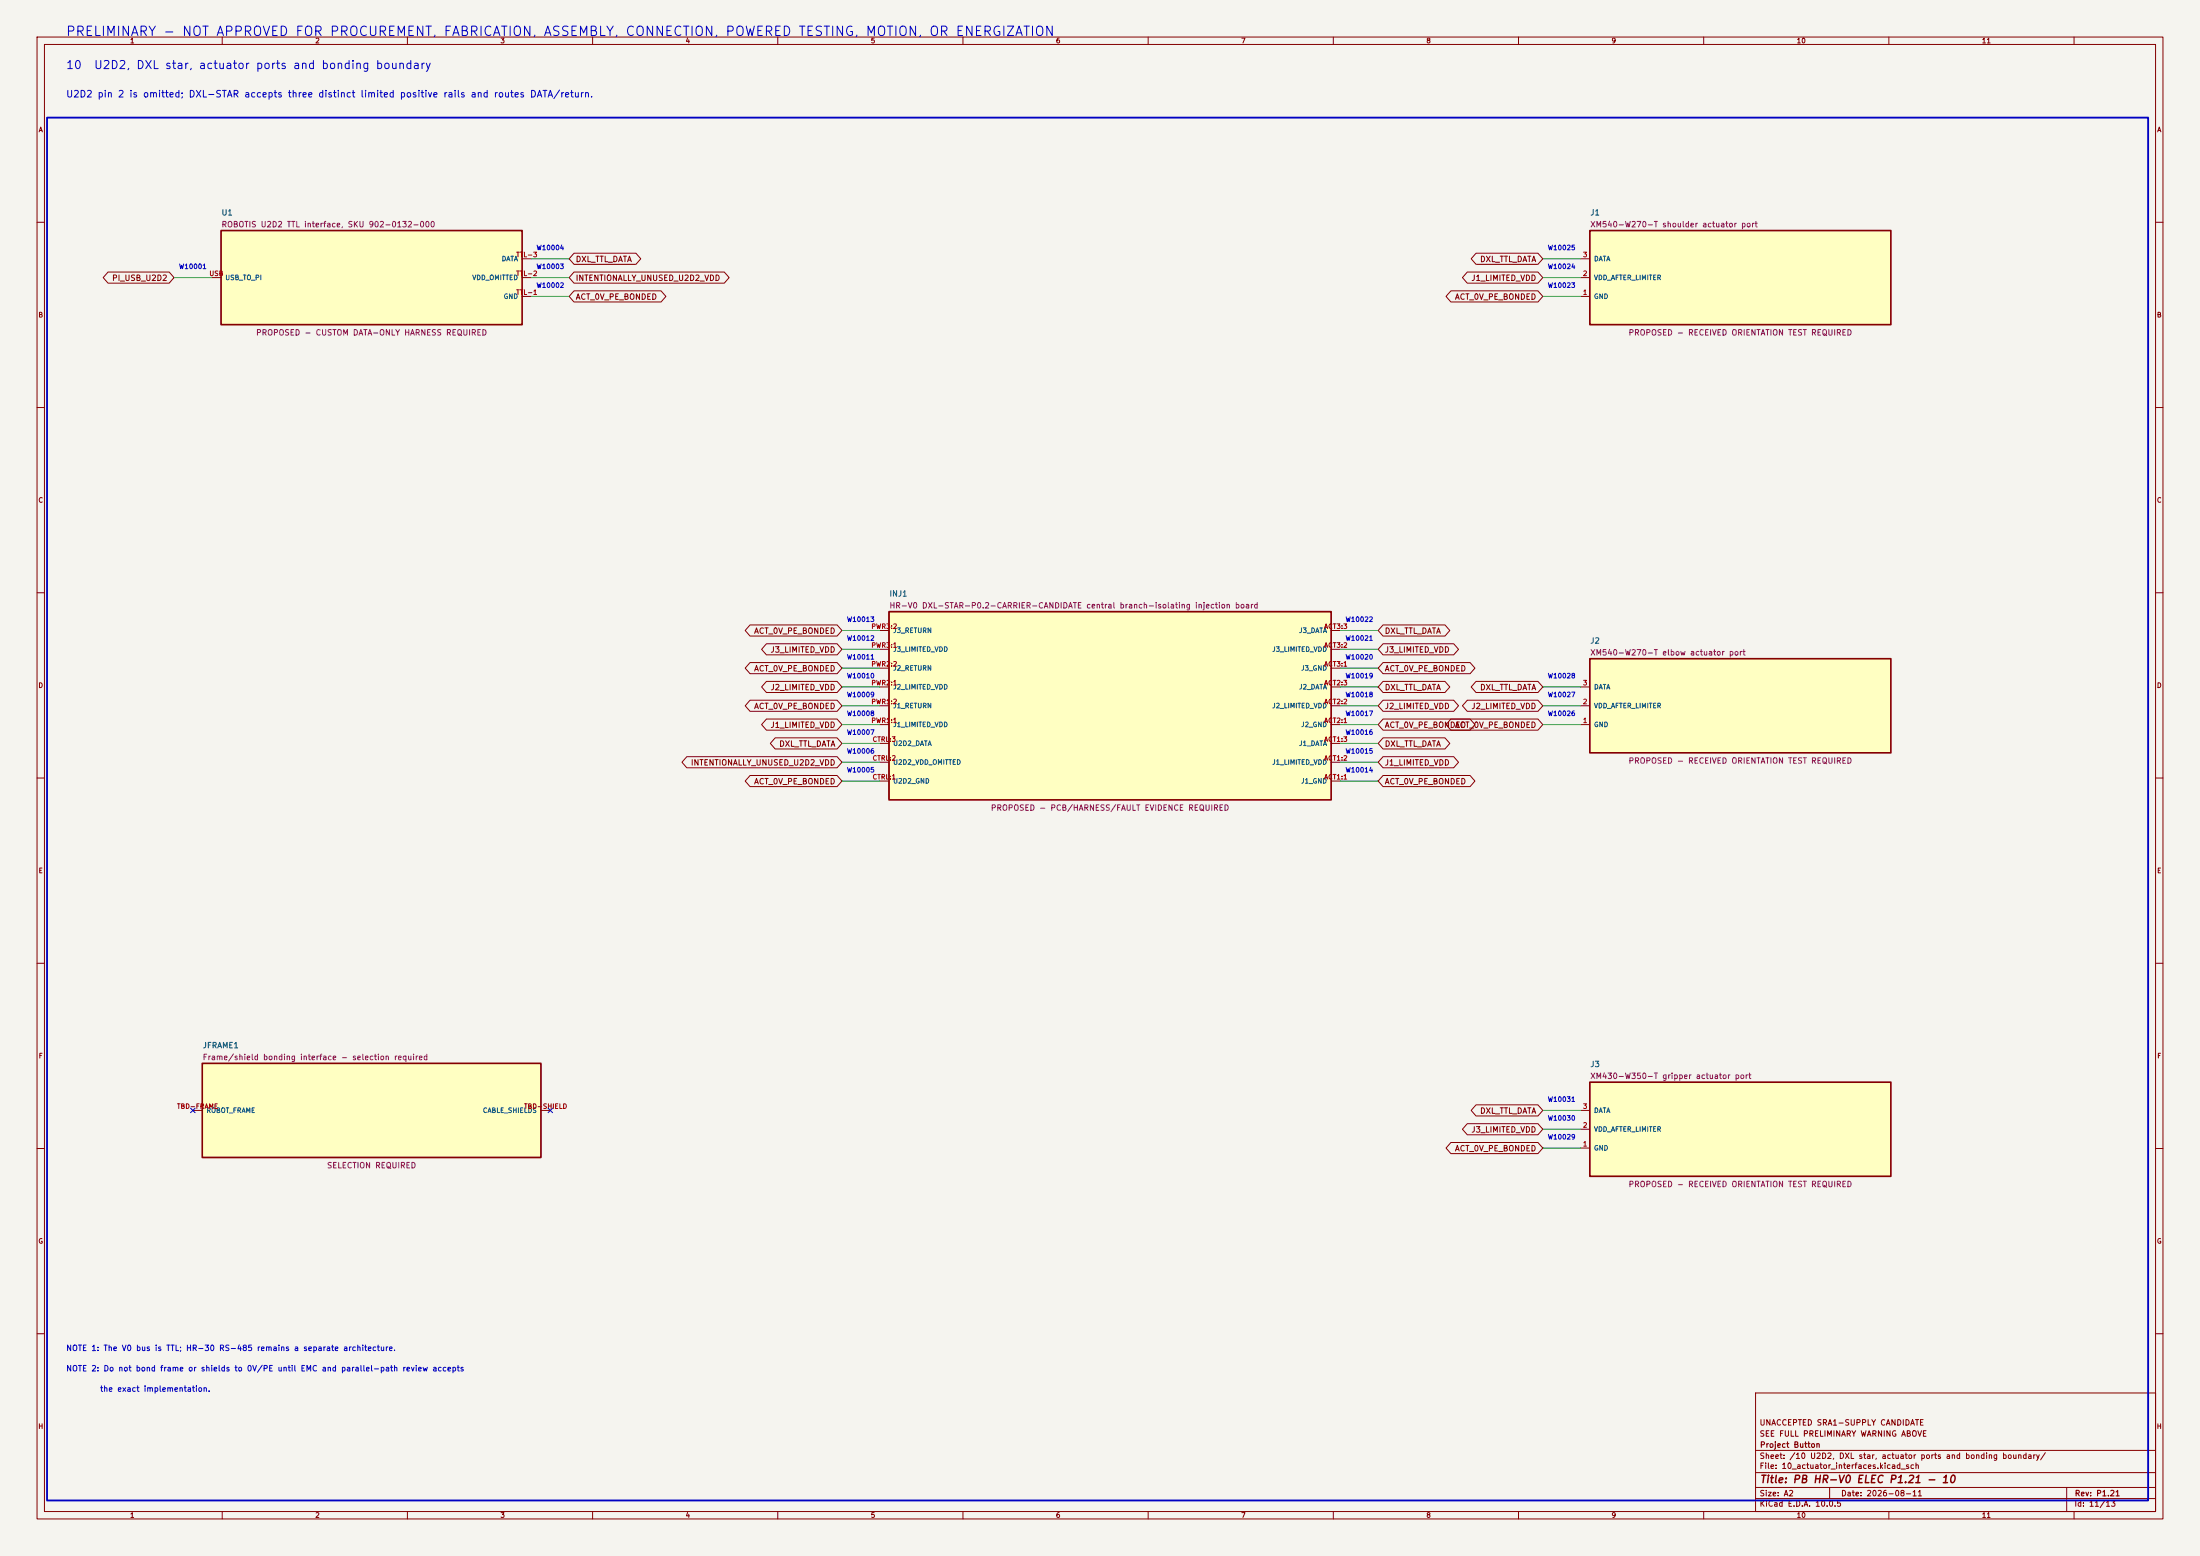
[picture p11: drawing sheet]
(kicad_sch
 (version 20250114) (generator "eeschema") (generator_version "10.0") (paper "A2")
 (title_block (title "PB HR-V0 ELEC P1.21 - 10") (date "2026-08-11") (rev "P1.21")
  (company "Project Button") (comment 1 "SEE FULL PRELIMINARY WARNING ABOVE") (comment 2 "UNACCEPTED SRA1-SUPPLY CANDIDATE"))
 (lib_symbols (symbol "PBV3:U1"
   (pin_names (offset 1.016)) (exclude_from_sim no) (in_bom yes) (on_board yes)
   (property "Reference" "U1" (at -40.64 -16.70 0) (effects (font (size 1.50 1.50)) (justify left bottom)))
   (property "Value" "ROBOTIS U2D2 TTL interface, SKU 902-0132-000" (at 0.00 0.00 0) (effects (font (size 1.50 1.50)) (hide yes)))
   (property "Footprint" "" (at 0.00 0.00 0) (effects (font (size 1.50 1.50)) (hide yes)))
   (property "Datasheet" "https://emanual.robotis.com/docs/en/parts/interface/u2d2/" (at 0.00 0.00 0) (effects (font (size 1.50 1.50)) (hide yes)))
   (property "Description" "Pin 2 VDD is intentionally omitted from the project cable. Standard fully populated cables are prohibited in the protected-branch topology." (at 0.00 0.00 0) (effects (font (size 1.50 1.50)) (hide yes)))
   (property "Status" "PROPOSED - CUSTOM DATA-ONLY HARNESS REQUIRED" (at 0.00 15.70 0) (effects (font (size 1.50 1.50)) (justify bottom)))
   (property "Evidence" "" (at 0.00 0.00 0) (effects (font (size 1.50 1.50)) (hide yes)))
   (property "Display" "ROBOTIS U2D2 TTL interface, SKU 902-0132-000" (at -40.64 -13.50 0) (effects (font (size 1.50 1.50)) (justify left bottom)))
   (symbol "U1_0_1"
    (rectangle (start -40.64 -12.70) (end 40.64 12.70) (stroke (width 0.45) (type solid)) (fill (type background))))
   (symbol "U1_1_1" (pin passive line (at -43.18 0.00 0) (length 2.54) (name "USB TO PI" (effects (font (size 1.27 1.27)))) (number "USB" (effects (font (size 1.27 1.27))))) (pin passive line (at 43.18 -5.08 180) (length 2.54) (name "GND" (effects (font (size 1.27 1.27)))) (number "TTL-1" (effects (font (size 1.27 1.27))))) (pin passive line (at 43.18 0.00 180) (length 2.54) (name "VDD OMITTED" (effects (font (size 1.27 1.27)))) (number "TTL-2" (effects (font (size 1.27 1.27))))) (pin passive line (at 43.18 5.08 180) (length 2.54) (name "DATA" (effects (font (size 1.27 1.27)))) (number "TTL-3" (effects (font (size 1.27 1.27))))))
   (embedded_fonts no))
(symbol "PBV3:INJ1"
   (pin_names (offset 1.016)) (exclude_from_sim no) (in_bom yes) (on_board yes)
   (property "Reference" "INJ1" (at -59.69 -29.40 0) (effects (font (size 1.50 1.50)) (justify left bottom)))
   (property "Value" "HR-V0 DXL-STAR-P0.2-CARRIER-CANDIDATE central branch-isolating injection board" (at 0.00 0.00 0) (effects (font (size 1.50 1.50)) (hide yes)))
   (property "Footprint" "" (at 0.00 0.00 0) (effects (font (size 1.50 1.50)) (hide yes)))
   (property "Datasheet" "" (at 0.00 0.00 0) (effects (font (size 1.50 1.50)) (hide yes)))
   (property "Description" "One fixed central star board accepts three separately protected VDD/return branches, shares only DATA and common return, and leaves U2D2 pin 2 physically unrouted. Routed DXL-STAR-P0.2-CARRIER-CANDIDATE source exists; exact cable lengths, terminals, enclosure, signal-integrity, thermal, continuity and no-backfeed proof remain open." (at 0.00 0.00 0) (effects (font (size 1.50 1.50)) (hide yes)))
   (property "Status" "PROPOSED - PCB/HARNESS/FAULT EVIDENCE REQUIRED" (at 0.00 28.40 0) (effects (font (size 1.50 1.50)) (justify bottom)))
   (property "Evidence" "" (at 0.00 0.00 0) (effects (font (size 1.50 1.50)) (hide yes)))
   (property "Display" "HR-V0 DXL-STAR-P0.2-CARRIER-CANDIDATE central branch-isolating injection board" (at -59.69 -26.20 0) (effects (font (size 1.50 1.50)) (justify left bottom)))
   (symbol "INJ1_0_1"
    (rectangle (start -59.69 -25.40) (end 59.69 25.40) (stroke (width 0.45) (type solid)) (fill (type background))))
   (symbol "INJ1_1_1" (pin passive line (at -62.23 -20.32 0) (length 2.54) (name "U2D2 GND" (effects (font (size 1.27 1.27)))) (number "CTRL:1" (effects (font (size 1.27 1.27))))) (pin passive line (at -62.23 -15.24 0) (length 2.54) (name "U2D2 VDD OMITTED" (effects (font (size 1.27 1.27)))) (number "CTRL:2" (effects (font (size 1.27 1.27))))) (pin passive line (at -62.23 -10.16 0) (length 2.54) (name "U2D2 DATA" (effects (font (size 1.27 1.27)))) (number "CTRL:3" (effects (font (size 1.27 1.27))))) (pin passive line (at -62.23 -5.08 0) (length 2.54) (name "J1 LIMITED VDD" (effects (font (size 1.27 1.27)))) (number "PWR1:1" (effects (font (size 1.27 1.27))))) (pin passive line (at -62.23 0.00 0) (length 2.54) (name "J1 RETURN" (effects (font (size 1.27 1.27)))) (number "PWR1:2" (effects (font (size 1.27 1.27))))) (pin passive line (at -62.23 5.08 0) (length 2.54) (name "J2 LIMITED VDD" (effects (font (size 1.27 1.27)))) (number "PWR2:1" (effects (font (size 1.27 1.27))))) (pin passive line (at -62.23 10.16 0) (length 2.54) (name "J2 RETURN" (effects (font (size 1.27 1.27)))) (number "PWR2:2" (effects (font (size 1.27 1.27))))) (pin passive line (at -62.23 15.24 0) (length 2.54) (name "J3 LIMITED VDD" (effects (font (size 1.27 1.27)))) (number "PWR3:1" (effects (font (size 1.27 1.27))))) (pin passive line (at -62.23 20.32 0) (length 2.54) (name "J3 RETURN" (effects (font (size 1.27 1.27)))) (number "PWR3:2" (effects (font (size 1.27 1.27))))) (pin passive line (at 62.23 -20.32 180) (length 2.54) (name "J1 GND" (effects (font (size 1.27 1.27)))) (number "ACT1:1" (effects (font (size 1.27 1.27))))) (pin passive line (at 62.23 -15.24 180) (length 2.54) (name "J1 LIMITED VDD" (effects (font (size 1.27 1.27)))) (number "ACT1:2" (effects (font (size 1.27 1.27))))) (pin passive line (at 62.23 -10.16 180) (length 2.54) (name "J1 DATA" (effects (font (size 1.27 1.27)))) (number "ACT1:3" (effects (font (size 1.27 1.27))))) (pin passive line (at 62.23 -5.08 180) (length 2.54) (name "J2 GND" (effects (font (size 1.27 1.27)))) (number "ACT2:1" (effects (font (size 1.27 1.27))))) (pin passive line (at 62.23 0.00 180) (length 2.54) (name "J2 LIMITED VDD" (effects (font (size 1.27 1.27)))) (number "ACT2:2" (effects (font (size 1.27 1.27))))) (pin passive line (at 62.23 5.08 180) (length 2.54) (name "J2 DATA" (effects (font (size 1.27 1.27)))) (number "ACT2:3" (effects (font (size 1.27 1.27))))) (pin passive line (at 62.23 10.16 180) (length 2.54) (name "J3 GND" (effects (font (size 1.27 1.27)))) (number "ACT3:1" (effects (font (size 1.27 1.27))))) (pin passive line (at 62.23 15.24 180) (length 2.54) (name "J3 LIMITED VDD" (effects (font (size 1.27 1.27)))) (number "ACT3:2" (effects (font (size 1.27 1.27))))) (pin passive line (at 62.23 20.32 180) (length 2.54) (name "J3 DATA" (effects (font (size 1.27 1.27)))) (number "ACT3:3" (effects (font (size 1.27 1.27))))))
   (embedded_fonts no))
(symbol "PBV3:J1"
   (pin_names (offset 1.016)) (exclude_from_sim no) (in_bom yes) (on_board yes)
   (property "Reference" "J1" (at -40.64 -16.70 0) (effects (font (size 1.50 1.50)) (justify left bottom)))
   (property "Value" "XM540-W270-T shoulder actuator port" (at 0.00 0.00 0) (effects (font (size 1.50 1.50)) (hide yes)))
   (property "Footprint" "" (at 0.00 0.00 0) (effects (font (size 1.50 1.50)) (hide yes)))
   (property "Datasheet" "https://emanual.robotis.com/docs/en/dxl/x/xm540-w270/" (at 0.00 0.00 0) (effects (font (size 1.50 1.50)) (hide yes)))
   (property "Description" "ROBOTIS TTL pin names are controlled; plug/socket orientation and injection harness exact parts remain open." (at 0.00 0.00 0) (effects (font (size 1.50 1.50)) (hide yes)))
   (property "Status" "PROPOSED - RECEIVED ORIENTATION TEST REQUIRED" (at 0.00 15.70 0) (effects (font (size 1.50 1.50)) (justify bottom)))
   (property "Evidence" "" (at 0.00 0.00 0) (effects (font (size 1.50 1.50)) (hide yes)))
   (property "Display" "XM540-W270-T shoulder actuator port" (at -40.64 -13.50 0) (effects (font (size 1.50 1.50)) (justify left bottom)))
   (symbol "J1_0_1"
    (rectangle (start -40.64 -12.70) (end 40.64 12.70) (stroke (width 0.45) (type solid)) (fill (type background))))
   (symbol "J1_1_1" (pin passive line (at -43.18 -5.08 0) (length 2.54) (name "GND" (effects (font (size 1.27 1.27)))) (number "1" (effects (font (size 1.27 1.27))))) (pin passive line (at -43.18 0.00 0) (length 2.54) (name "VDD AFTER LIMITER" (effects (font (size 1.27 1.27)))) (number "2" (effects (font (size 1.27 1.27))))) (pin passive line (at -43.18 5.08 0) (length 2.54) (name "DATA" (effects (font (size 1.27 1.27)))) (number "3" (effects (font (size 1.27 1.27))))))
   (embedded_fonts no))
(symbol "PBV3:J2"
   (pin_names (offset 1.016)) (exclude_from_sim no) (in_bom yes) (on_board yes)
   (property "Reference" "J2" (at -40.64 -16.70 0) (effects (font (size 1.50 1.50)) (justify left bottom)))
   (property "Value" "XM540-W270-T elbow actuator port" (at 0.00 0.00 0) (effects (font (size 1.50 1.50)) (hide yes)))
   (property "Footprint" "" (at 0.00 0.00 0) (effects (font (size 1.50 1.50)) (hide yes)))
   (property "Datasheet" "https://emanual.robotis.com/docs/en/dxl/x/xm540-w270/" (at 0.00 0.00 0) (effects (font (size 1.50 1.50)) (hide yes)))
   (property "Description" "Same interface control as J1." (at 0.00 0.00 0) (effects (font (size 1.50 1.50)) (hide yes)))
   (property "Status" "PROPOSED - RECEIVED ORIENTATION TEST REQUIRED" (at 0.00 15.70 0) (effects (font (size 1.50 1.50)) (justify bottom)))
   (property "Evidence" "" (at 0.00 0.00 0) (effects (font (size 1.50 1.50)) (hide yes)))
   (property "Display" "XM540-W270-T elbow actuator port" (at -40.64 -13.50 0) (effects (font (size 1.50 1.50)) (justify left bottom)))
   (symbol "J2_0_1"
    (rectangle (start -40.64 -12.70) (end 40.64 12.70) (stroke (width 0.45) (type solid)) (fill (type background))))
   (symbol "J2_1_1" (pin passive line (at -43.18 -5.08 0) (length 2.54) (name "GND" (effects (font (size 1.27 1.27)))) (number "1" (effects (font (size 1.27 1.27))))) (pin passive line (at -43.18 0.00 0) (length 2.54) (name "VDD AFTER LIMITER" (effects (font (size 1.27 1.27)))) (number "2" (effects (font (size 1.27 1.27))))) (pin passive line (at -43.18 5.08 0) (length 2.54) (name "DATA" (effects (font (size 1.27 1.27)))) (number "3" (effects (font (size 1.27 1.27))))))
   (embedded_fonts no))
(symbol "PBV3:J3"
   (pin_names (offset 1.016)) (exclude_from_sim no) (in_bom yes) (on_board yes)
   (property "Reference" "J3" (at -40.64 -16.70 0) (effects (font (size 1.50 1.50)) (justify left bottom)))
   (property "Value" "XM430-W350-T gripper actuator port" (at 0.00 0.00 0) (effects (font (size 1.50 1.50)) (hide yes)))
   (property "Footprint" "" (at 0.00 0.00 0) (effects (font (size 1.50 1.50)) (hide yes)))
   (property "Datasheet" "https://emanual.robotis.com/docs/en/dxl/x/xm430-w350/" (at 0.00 0.00 0) (effects (font (size 1.50 1.50)) (hide yes)))
   (property "Description" "Exact actuator and gripper mechanical release remain open." (at 0.00 0.00 0) (effects (font (size 1.50 1.50)) (hide yes)))
   (property "Status" "PROPOSED - RECEIVED ORIENTATION TEST REQUIRED" (at 0.00 15.70 0) (effects (font (size 1.50 1.50)) (justify bottom)))
   (property "Evidence" "" (at 0.00 0.00 0) (effects (font (size 1.50 1.50)) (hide yes)))
   (property "Display" "XM430-W350-T gripper actuator port" (at -40.64 -13.50 0) (effects (font (size 1.50 1.50)) (justify left bottom)))
   (symbol "J3_0_1"
    (rectangle (start -40.64 -12.70) (end 40.64 12.70) (stroke (width 0.45) (type solid)) (fill (type background))))
   (symbol "J3_1_1" (pin passive line (at -43.18 -5.08 0) (length 2.54) (name "GND" (effects (font (size 1.27 1.27)))) (number "1" (effects (font (size 1.27 1.27))))) (pin passive line (at -43.18 0.00 0) (length 2.54) (name "VDD AFTER LIMITER" (effects (font (size 1.27 1.27)))) (number "2" (effects (font (size 1.27 1.27))))) (pin passive line (at -43.18 5.08 0) (length 2.54) (name "DATA" (effects (font (size 1.27 1.27)))) (number "3" (effects (font (size 1.27 1.27))))))
   (embedded_fonts no))
(symbol "PBV3:JFRAME1"
   (pin_names (offset 1.016)) (exclude_from_sim no) (in_bom yes) (on_board yes)
   (property "Reference" "JFRAME1" (at -45.72 -16.70 0) (effects (font (size 1.50 1.50)) (justify left bottom)))
   (property "Value" "Frame/shield bonding interface" (at 0.00 0.00 0) (effects (font (size 1.50 1.50)) (hide yes)))
   (property "Footprint" "" (at 0.00 0.00 0) (effects (font (size 1.50 1.50)) (hide yes)))
   (property "Datasheet" "" (at 0.00 0.00 0) (effects (font (size 1.50 1.50)) (hide yes)))
   (property "Description" "Do not connect frame or shield to 0V/PE until EMC and parallel-path review accepts the implementation." (at 0.00 0.00 0) (effects (font (size 1.50 1.50)) (hide yes)))
   (property "Status" "SELECTION REQUIRED" (at 0.00 15.70 0) (effects (font (size 1.50 1.50)) (justify bottom)))
   (property "Evidence" "" (at 0.00 0.00 0) (effects (font (size 1.50 1.50)) (hide yes)))
   (property "Display" "Frame/shield bonding interface - selection required" (at -45.72 -13.50 0) (effects (font (size 1.50 1.50)) (justify left bottom)))
   (symbol "JFRAME1_0_1"
    (rectangle (start -45.72 -12.70) (end 45.72 12.70) (stroke (width 0.45) (type solid)) (fill (type background))))
   (symbol "JFRAME1_1_1" (pin passive line (at -48.26 0.00 0) (length 2.54) (name "ROBOT FRAME" (effects (font (size 1.27 1.27)))) (number "TBD-FRAME" (effects (font (size 1.27 1.27))))) (pin passive line (at 48.26 0.00 180) (length 2.54) (name "CABLE SHIELDS" (effects (font (size 1.27 1.27)))) (number "TBD-SHIELD" (effects (font (size 1.27 1.27))))))
   (embedded_fonts no)))
 (text "PRELIMINARY - NOT APPROVED FOR PROCUREMENT, FABRICATION, ASSEMBLY, CONNECTION, POWERED TESTING, MOTION, OR ENERGIZATION" (exclude_from_sim no) (at 17.78 10.16 0) (effects (font (size 2.54 2.54)) (justify left bottom))) (text "10  U2D2, DXL star, actuator ports and bonding boundary" (exclude_from_sim no) (at 17.78 19.05 0) (effects (font (size 2.20 2.20)) (justify left bottom))) (text "U2D2 pin 2 is omitted; DXL-STAR accepts three distinct limited positive rails and routes DATA/return." (exclude_from_sim no) (at 17.78 26.67 0) (effects (font (size 1.80 1.80)) (justify left bottom))) (rectangle (start 12.70 31.75) (end 580.00 405.00) (stroke (width 0.50) (type solid)) (fill (type none))) (wire (pts (xy 57.15 74.93) (xy 46.99 74.93)) (stroke (width 0) (type default)))
(global_label "PI_USB_U2D2" (shape bidirectional) (at 46.99 74.93 180) (fields_autoplaced yes) (effects (font (size 1.50 1.50)) (justify right))
    (property "Intersheetrefs" "${INTERSHEET_REFS}" (at 46.99 77.47 0) (effects (font (size 1.27 1.27)) (hide yes))))
(text "W10001" (exclude_from_sim no) (at 52.07 72.93 0) (effects (font (size 1.27 1.27)) (justify bottom)))
(wire (pts (xy 143.51 80.01) (xy 153.67 80.01)) (stroke (width 0) (type default)))
(global_label "ACT_0V_PE_BONDED" (shape bidirectional) (at 153.67 80.01 0) (fields_autoplaced yes) (effects (font (size 1.50 1.50)) (justify left))
    (property "Intersheetrefs" "${INTERSHEET_REFS}" (at 153.67 82.55 0) (effects (font (size 1.27 1.27)) (hide yes))))
(text "W10002" (exclude_from_sim no) (at 148.59 78.01 0) (effects (font (size 1.27 1.27)) (justify bottom)))
(wire (pts (xy 143.51 74.93) (xy 153.67 74.93)) (stroke (width 0) (type default)))
(global_label "INTENTIONALLY_UNUSED_U2D2_VDD" (shape bidirectional) (at 153.67 74.93 0) (fields_autoplaced yes) (effects (font (size 1.50 1.50)) (justify left))
    (property "Intersheetrefs" "${INTERSHEET_REFS}" (at 153.67 77.47 0) (effects (font (size 1.27 1.27)) (hide yes))))
(text "W10003" (exclude_from_sim no) (at 148.59 72.93 0) (effects (font (size 1.27 1.27)) (justify bottom)))
(wire (pts (xy 143.51 69.85) (xy 153.67 69.85)) (stroke (width 0) (type default)))
(global_label "DXL_TTL_DATA" (shape bidirectional) (at 153.67 69.85 0) (fields_autoplaced yes) (effects (font (size 1.50 1.50)) (justify left))
    (property "Intersheetrefs" "${INTERSHEET_REFS}" (at 153.67 72.39 0) (effects (font (size 1.27 1.27)) (hide yes))))
(text "W10004" (exclude_from_sim no) (at 148.59 67.85 0) (effects (font (size 1.27 1.27)) (justify bottom))) (wire (pts (xy 237.49 210.82) (xy 227.33 210.82)) (stroke (width 0) (type default)))
(global_label "ACT_0V_PE_BONDED" (shape bidirectional) (at 227.33 210.82 180) (fields_autoplaced yes) (effects (font (size 1.50 1.50)) (justify right))
    (property "Intersheetrefs" "${INTERSHEET_REFS}" (at 227.33 213.36 0) (effects (font (size 1.27 1.27)) (hide yes))))
(text "W10005" (exclude_from_sim no) (at 232.41 208.82 0) (effects (font (size 1.27 1.27)) (justify bottom)))
(wire (pts (xy 237.49 205.74) (xy 227.33 205.74)) (stroke (width 0) (type default)))
(global_label "INTENTIONALLY_UNUSED_U2D2_VDD" (shape bidirectional) (at 227.33 205.74 180) (fields_autoplaced yes) (effects (font (size 1.50 1.50)) (justify right))
    (property "Intersheetrefs" "${INTERSHEET_REFS}" (at 227.33 208.28 0) (effects (font (size 1.27 1.27)) (hide yes))))
(text "W10006" (exclude_from_sim no) (at 232.41 203.74 0) (effects (font (size 1.27 1.27)) (justify bottom)))
(wire (pts (xy 237.49 200.66) (xy 227.33 200.66)) (stroke (width 0) (type default)))
(global_label "DXL_TTL_DATA" (shape bidirectional) (at 227.33 200.66 180) (fields_autoplaced yes) (effects (font (size 1.50 1.50)) (justify right))
    (property "Intersheetrefs" "${INTERSHEET_REFS}" (at 227.33 203.20 0) (effects (font (size 1.27 1.27)) (hide yes))))
(text "W10007" (exclude_from_sim no) (at 232.41 198.66 0) (effects (font (size 1.27 1.27)) (justify bottom)))
(wire (pts (xy 237.49 195.58) (xy 227.33 195.58)) (stroke (width 0) (type default)))
(global_label "J1_LIMITED_VDD" (shape bidirectional) (at 227.33 195.58 180) (fields_autoplaced yes) (effects (font (size 1.50 1.50)) (justify right))
    (property "Intersheetrefs" "${INTERSHEET_REFS}" (at 227.33 198.12 0) (effects (font (size 1.27 1.27)) (hide yes))))
(text "W10008" (exclude_from_sim no) (at 232.41 193.58 0) (effects (font (size 1.27 1.27)) (justify bottom)))
(wire (pts (xy 237.49 190.50) (xy 227.33 190.50)) (stroke (width 0) (type default)))
(global_label "ACT_0V_PE_BONDED" (shape bidirectional) (at 227.33 190.50 180) (fields_autoplaced yes) (effects (font (size 1.50 1.50)) (justify right))
    (property "Intersheetrefs" "${INTERSHEET_REFS}" (at 227.33 193.04 0) (effects (font (size 1.27 1.27)) (hide yes))))
(text "W10009" (exclude_from_sim no) (at 232.41 188.50 0) (effects (font (size 1.27 1.27)) (justify bottom)))
(wire (pts (xy 237.49 185.42) (xy 227.33 185.42)) (stroke (width 0) (type default)))
(global_label "J2_LIMITED_VDD" (shape bidirectional) (at 227.33 185.42 180) (fields_autoplaced yes) (effects (font (size 1.50 1.50)) (justify right))
    (property "Intersheetrefs" "${INTERSHEET_REFS}" (at 227.33 187.96 0) (effects (font (size 1.27 1.27)) (hide yes))))
(text "W10010" (exclude_from_sim no) (at 232.41 183.42 0) (effects (font (size 1.27 1.27)) (justify bottom)))
(wire (pts (xy 237.49 180.34) (xy 227.33 180.34)) (stroke (width 0) (type default)))
(global_label "ACT_0V_PE_BONDED" (shape bidirectional) (at 227.33 180.34 180) (fields_autoplaced yes) (effects (font (size 1.50 1.50)) (justify right))
    (property "Intersheetrefs" "${INTERSHEET_REFS}" (at 227.33 182.88 0) (effects (font (size 1.27 1.27)) (hide yes))))
(text "W10011" (exclude_from_sim no) (at 232.41 178.34 0) (effects (font (size 1.27 1.27)) (justify bottom)))
(wire (pts (xy 237.49 175.26) (xy 227.33 175.26)) (stroke (width 0) (type default)))
(global_label "J3_LIMITED_VDD" (shape bidirectional) (at 227.33 175.26 180) (fields_autoplaced yes) (effects (font (size 1.50 1.50)) (justify right))
    (property "Intersheetrefs" "${INTERSHEET_REFS}" (at 227.33 177.80 0) (effects (font (size 1.27 1.27)) (hide yes))))
(text "W10012" (exclude_from_sim no) (at 232.41 173.26 0) (effects (font (size 1.27 1.27)) (justify bottom)))
(wire (pts (xy 237.49 170.18) (xy 227.33 170.18)) (stroke (width 0) (type default)))
(global_label "ACT_0V_PE_BONDED" (shape bidirectional) (at 227.33 170.18 180) (fields_autoplaced yes) (effects (font (size 1.50 1.50)) (justify right))
    (property "Intersheetrefs" "${INTERSHEET_REFS}" (at 227.33 172.72 0) (effects (font (size 1.27 1.27)) (hide yes))))
(text "W10013" (exclude_from_sim no) (at 232.41 168.18 0) (effects (font (size 1.27 1.27)) (justify bottom)))
(wire (pts (xy 361.95 210.82) (xy 372.11 210.82)) (stroke (width 0) (type default)))
(global_label "ACT_0V_PE_BONDED" (shape bidirectional) (at 372.11 210.82 0) (fields_autoplaced yes) (effects (font (size 1.50 1.50)) (justify left))
    (property "Intersheetrefs" "${INTERSHEET_REFS}" (at 372.11 213.36 0) (effects (font (size 1.27 1.27)) (hide yes))))
(text "W10014" (exclude_from_sim no) (at 367.03 208.82 0) (effects (font (size 1.27 1.27)) (justify bottom)))
(wire (pts (xy 361.95 205.74) (xy 372.11 205.74)) (stroke (width 0) (type default)))
(global_label "J1_LIMITED_VDD" (shape bidirectional) (at 372.11 205.74 0) (fields_autoplaced yes) (effects (font (size 1.50 1.50)) (justify left))
    (property "Intersheetrefs" "${INTERSHEET_REFS}" (at 372.11 208.28 0) (effects (font (size 1.27 1.27)) (hide yes))))
(text "W10015" (exclude_from_sim no) (at 367.03 203.74 0) (effects (font (size 1.27 1.27)) (justify bottom)))
(wire (pts (xy 361.95 200.66) (xy 372.11 200.66)) (stroke (width 0) (type default)))
(global_label "DXL_TTL_DATA" (shape bidirectional) (at 372.11 200.66 0) (fields_autoplaced yes) (effects (font (size 1.50 1.50)) (justify left))
    (property "Intersheetrefs" "${INTERSHEET_REFS}" (at 372.11 203.20 0) (effects (font (size 1.27 1.27)) (hide yes))))
(text "W10016" (exclude_from_sim no) (at 367.03 198.66 0) (effects (font (size 1.27 1.27)) (justify bottom)))
(wire (pts (xy 361.95 195.58) (xy 372.11 195.58)) (stroke (width 0) (type default)))
(global_label "ACT_0V_PE_BONDED" (shape bidirectional) (at 372.11 195.58 0) (fields_autoplaced yes) (effects (font (size 1.50 1.50)) (justify left))
    (property "Intersheetrefs" "${INTERSHEET_REFS}" (at 372.11 198.12 0) (effects (font (size 1.27 1.27)) (hide yes))))
(text "W10017" (exclude_from_sim no) (at 367.03 193.58 0) (effects (font (size 1.27 1.27)) (justify bottom)))
(wire (pts (xy 361.95 190.50) (xy 372.11 190.50)) (stroke (width 0) (type default)))
(global_label "J2_LIMITED_VDD" (shape bidirectional) (at 372.11 190.50 0) (fields_autoplaced yes) (effects (font (size 1.50 1.50)) (justify left))
    (property "Intersheetrefs" "${INTERSHEET_REFS}" (at 372.11 193.04 0) (effects (font (size 1.27 1.27)) (hide yes))))
(text "W10018" (exclude_from_sim no) (at 367.03 188.50 0) (effects (font (size 1.27 1.27)) (justify bottom)))
(wire (pts (xy 361.95 185.42) (xy 372.11 185.42)) (stroke (width 0) (type default)))
(global_label "DXL_TTL_DATA" (shape bidirectional) (at 372.11 185.42 0) (fields_autoplaced yes) (effects (font (size 1.50 1.50)) (justify left))
    (property "Intersheetrefs" "${INTERSHEET_REFS}" (at 372.11 187.96 0) (effects (font (size 1.27 1.27)) (hide yes))))
(text "W10019" (exclude_from_sim no) (at 367.03 183.42 0) (effects (font (size 1.27 1.27)) (justify bottom)))
(wire (pts (xy 361.95 180.34) (xy 372.11 180.34)) (stroke (width 0) (type default)))
(global_label "ACT_0V_PE_BONDED" (shape bidirectional) (at 372.11 180.34 0) (fields_autoplaced yes) (effects (font (size 1.50 1.50)) (justify left))
    (property "Intersheetrefs" "${INTERSHEET_REFS}" (at 372.11 182.88 0) (effects (font (size 1.27 1.27)) (hide yes))))
(text "W10020" (exclude_from_sim no) (at 367.03 178.34 0) (effects (font (size 1.27 1.27)) (justify bottom)))
(wire (pts (xy 361.95 175.26) (xy 372.11 175.26)) (stroke (width 0) (type default)))
(global_label "J3_LIMITED_VDD" (shape bidirectional) (at 372.11 175.26 0) (fields_autoplaced yes) (effects (font (size 1.50 1.50)) (justify left))
    (property "Intersheetrefs" "${INTERSHEET_REFS}" (at 372.11 177.80 0) (effects (font (size 1.27 1.27)) (hide yes))))
(text "W10021" (exclude_from_sim no) (at 367.03 173.26 0) (effects (font (size 1.27 1.27)) (justify bottom)))
(wire (pts (xy 361.95 170.18) (xy 372.11 170.18)) (stroke (width 0) (type default)))
(global_label "DXL_TTL_DATA" (shape bidirectional) (at 372.11 170.18 0) (fields_autoplaced yes) (effects (font (size 1.50 1.50)) (justify left))
    (property "Intersheetrefs" "${INTERSHEET_REFS}" (at 372.11 172.72 0) (effects (font (size 1.27 1.27)) (hide yes))))
(text "W10022" (exclude_from_sim no) (at 367.03 168.18 0) (effects (font (size 1.27 1.27)) (justify bottom))) (wire (pts (xy 426.72 80.01) (xy 416.56 80.01)) (stroke (width 0) (type default)))
(global_label "ACT_0V_PE_BONDED" (shape bidirectional) (at 416.56 80.01 180) (fields_autoplaced yes) (effects (font (size 1.50 1.50)) (justify right))
    (property "Intersheetrefs" "${INTERSHEET_REFS}" (at 416.56 82.55 0) (effects (font (size 1.27 1.27)) (hide yes))))
(text "W10023" (exclude_from_sim no) (at 421.64 78.01 0) (effects (font (size 1.27 1.27)) (justify bottom)))
(wire (pts (xy 426.72 74.93) (xy 416.56 74.93)) (stroke (width 0) (type default)))
(global_label "J1_LIMITED_VDD" (shape bidirectional) (at 416.56 74.93 180) (fields_autoplaced yes) (effects (font (size 1.50 1.50)) (justify right))
    (property "Intersheetrefs" "${INTERSHEET_REFS}" (at 416.56 77.47 0) (effects (font (size 1.27 1.27)) (hide yes))))
(text "W10024" (exclude_from_sim no) (at 421.64 72.93 0) (effects (font (size 1.27 1.27)) (justify bottom)))
(wire (pts (xy 426.72 69.85) (xy 416.56 69.85)) (stroke (width 0) (type default)))
(global_label "DXL_TTL_DATA" (shape bidirectional) (at 416.56 69.85 180) (fields_autoplaced yes) (effects (font (size 1.50 1.50)) (justify right))
    (property "Intersheetrefs" "${INTERSHEET_REFS}" (at 416.56 72.39 0) (effects (font (size 1.27 1.27)) (hide yes))))
(text "W10025" (exclude_from_sim no) (at 421.64 67.85 0) (effects (font (size 1.27 1.27)) (justify bottom))) (wire (pts (xy 426.72 195.58) (xy 416.56 195.58)) (stroke (width 0) (type default)))
(global_label "ACT_0V_PE_BONDED" (shape bidirectional) (at 416.56 195.58 180) (fields_autoplaced yes) (effects (font (size 1.50 1.50)) (justify right))
    (property "Intersheetrefs" "${INTERSHEET_REFS}" (at 416.56 198.12 0) (effects (font (size 1.27 1.27)) (hide yes))))
(text "W10026" (exclude_from_sim no) (at 421.64 193.58 0) (effects (font (size 1.27 1.27)) (justify bottom)))
(wire (pts (xy 426.72 190.50) (xy 416.56 190.50)) (stroke (width 0) (type default)))
(global_label "J2_LIMITED_VDD" (shape bidirectional) (at 416.56 190.50 180) (fields_autoplaced yes) (effects (font (size 1.50 1.50)) (justify right))
    (property "Intersheetrefs" "${INTERSHEET_REFS}" (at 416.56 193.04 0) (effects (font (size 1.27 1.27)) (hide yes))))
(text "W10027" (exclude_from_sim no) (at 421.64 188.50 0) (effects (font (size 1.27 1.27)) (justify bottom)))
(wire (pts (xy 426.72 185.42) (xy 416.56 185.42)) (stroke (width 0) (type default)))
(global_label "DXL_TTL_DATA" (shape bidirectional) (at 416.56 185.42 180) (fields_autoplaced yes) (effects (font (size 1.50 1.50)) (justify right))
    (property "Intersheetrefs" "${INTERSHEET_REFS}" (at 416.56 187.96 0) (effects (font (size 1.27 1.27)) (hide yes))))
(text "W10028" (exclude_from_sim no) (at 421.64 183.42 0) (effects (font (size 1.27 1.27)) (justify bottom))) (wire (pts (xy 426.72 309.88) (xy 416.56 309.88)) (stroke (width 0) (type default)))
(global_label "ACT_0V_PE_BONDED" (shape bidirectional) (at 416.56 309.88 180) (fields_autoplaced yes) (effects (font (size 1.50 1.50)) (justify right))
    (property "Intersheetrefs" "${INTERSHEET_REFS}" (at 416.56 312.42 0) (effects (font (size 1.27 1.27)) (hide yes))))
(text "W10029" (exclude_from_sim no) (at 421.64 307.88 0) (effects (font (size 1.27 1.27)) (justify bottom)))
(wire (pts (xy 426.72 304.80) (xy 416.56 304.80)) (stroke (width 0) (type default)))
(global_label "J3_LIMITED_VDD" (shape bidirectional) (at 416.56 304.80 180) (fields_autoplaced yes) (effects (font (size 1.50 1.50)) (justify right))
    (property "Intersheetrefs" "${INTERSHEET_REFS}" (at 416.56 307.34 0) (effects (font (size 1.27 1.27)) (hide yes))))
(text "W10030" (exclude_from_sim no) (at 421.64 302.80 0) (effects (font (size 1.27 1.27)) (justify bottom)))
(wire (pts (xy 426.72 299.72) (xy 416.56 299.72)) (stroke (width 0) (type default)))
(global_label "DXL_TTL_DATA" (shape bidirectional) (at 416.56 299.72 180) (fields_autoplaced yes) (effects (font (size 1.50 1.50)) (justify right))
    (property "Intersheetrefs" "${INTERSHEET_REFS}" (at 416.56 302.26 0) (effects (font (size 1.27 1.27)) (hide yes))))
(text "W10031" (exclude_from_sim no) (at 421.64 297.72 0) (effects (font (size 1.27 1.27)) (justify bottom))) (no_connect (at 52.07 299.72))
(no_connect (at 148.59 299.72)) (text "NOTE 1: The V0 bus is TTL; HR-30 RS-485 remains a separate architecture." (exclude_from_sim no) (at 17.78 365.00 0) (effects (font (size 1.50 1.50)) (justify left bottom))) (text "NOTE 2: Do not bond frame or shields to 0V/PE until EMC and parallel-path review accepts" (exclude_from_sim no) (at 17.78 370.50 0) (effects (font (size 1.50 1.50)) (justify left bottom))) (text "        the exact implementation." (exclude_from_sim no) (at 17.78 376.00 0) (effects (font (size 1.50 1.50)) (justify left bottom)))
 (symbol
   (lib_id "PBV3:U1") (at 100.33 74.93 0) (unit 1) (exclude_from_sim no) (in_bom yes) (on_board yes) (dnp no)
   (property "Reference" "U1" (at 59.69 58.23 0) (effects (font (size 1.50 1.50)) (justify left bottom)))
   (property "Value" "ROBOTIS U2D2 TTL interface, SKU 902-0132-000" (at 100.33 74.93 0) (effects (font (size 1.50 1.50)) (hide yes)))
   (property "Footprint" "" (at 100.33 74.93 0) (effects (font (size 1.50 1.50)) (hide yes)))
   (property "Datasheet" "https://emanual.robotis.com/docs/en/parts/interface/u2d2/" (at 100.33 74.93 0) (effects (font (size 1.50 1.50)) (hide yes)))
   (property "Description" "Pin 2 VDD is intentionally omitted from the project cable. Standard fully populated cables are prohibited in the protected-branch topology." (at 100.33 74.93 0) (effects (font (size 1.50 1.50)) (hide yes)))
   (property "Status" "PROPOSED - CUSTOM DATA-ONLY HARNESS REQUIRED" (at 100.33 90.63 0) (effects (font (size 1.50 1.50)) (justify bottom)))
   (property "Evidence" "" (at 100.33 74.93 0) (effects (font (size 1.50 1.50)) (hide yes)))
   (property "Display" "ROBOTIS U2D2 TTL interface, SKU 902-0132-000" (at 59.69 61.43 0) (effects (font (size 1.50 1.50)) (justify left bottom))) (pin "TTL-1") (pin "TTL-2") (pin "TTL-3") (pin "USB"))
(symbol
   (lib_id "PBV3:INJ1") (at 299.72 190.50 0) (unit 1) (exclude_from_sim no) (in_bom yes) (on_board yes) (dnp no)
   (property "Reference" "INJ1" (at 240.03 161.10 0) (effects (font (size 1.50 1.50)) (justify left bottom)))
   (property "Value" "HR-V0 DXL-STAR-P0.2-CARRIER-CANDIDATE central branch-isolating injection board" (at 299.72 190.50 0) (effects (font (size 1.50 1.50)) (hide yes)))
   (property "Footprint" "" (at 299.72 190.50 0) (effects (font (size 1.50 1.50)) (hide yes)))
   (property "Datasheet" "" (at 299.72 190.50 0) (effects (font (size 1.50 1.50)) (hide yes)))
   (property "Description" "One fixed central star board accepts three separately protected VDD/return branches, shares only DATA and common return, and leaves U2D2 pin 2 physically unrouted. Routed DXL-STAR-P0.2-CARRIER-CANDIDATE source exists; exact cable lengths, terminals, enclosure, signal-integrity, thermal, continuity and no-backfeed proof remain open." (at 299.72 190.50 0) (effects (font (size 1.50 1.50)) (hide yes)))
   (property "Status" "PROPOSED - PCB/HARNESS/FAULT EVIDENCE REQUIRED" (at 299.72 218.90 0) (effects (font (size 1.50 1.50)) (justify bottom)))
   (property "Evidence" "" (at 299.72 190.50 0) (effects (font (size 1.50 1.50)) (hide yes)))
   (property "Display" "HR-V0 DXL-STAR-P0.2-CARRIER-CANDIDATE central branch-isolating injection board" (at 240.03 164.30 0) (effects (font (size 1.50 1.50)) (justify left bottom))) (pin "CTRL:1") (pin "CTRL:2") (pin "CTRL:3") (pin "PWR1:1") (pin "PWR1:2") (pin "PWR2:1") (pin "PWR2:2") (pin "PWR3:1") (pin "PWR3:2") (pin "ACT1:1") (pin "ACT1:2") (pin "ACT1:3") (pin "ACT2:1") (pin "ACT2:2") (pin "ACT2:3") (pin "ACT3:1") (pin "ACT3:2") (pin "ACT3:3"))
(symbol
   (lib_id "PBV3:J1") (at 469.90 74.93 0) (unit 1) (exclude_from_sim no) (in_bom yes) (on_board yes) (dnp no)
   (property "Reference" "J1" (at 429.26 58.23 0) (effects (font (size 1.50 1.50)) (justify left bottom)))
   (property "Value" "XM540-W270-T shoulder actuator port" (at 469.90 74.93 0) (effects (font (size 1.50 1.50)) (hide yes)))
   (property "Footprint" "" (at 469.90 74.93 0) (effects (font (size 1.50 1.50)) (hide yes)))
   (property "Datasheet" "https://emanual.robotis.com/docs/en/dxl/x/xm540-w270/" (at 469.90 74.93 0) (effects (font (size 1.50 1.50)) (hide yes)))
   (property "Description" "ROBOTIS TTL pin names are controlled; plug/socket orientation and injection harness exact parts remain open." (at 469.90 74.93 0) (effects (font (size 1.50 1.50)) (hide yes)))
   (property "Status" "PROPOSED - RECEIVED ORIENTATION TEST REQUIRED" (at 469.90 90.63 0) (effects (font (size 1.50 1.50)) (justify bottom)))
   (property "Evidence" "" (at 469.90 74.93 0) (effects (font (size 1.50 1.50)) (hide yes)))
   (property "Display" "XM540-W270-T shoulder actuator port" (at 429.26 61.43 0) (effects (font (size 1.50 1.50)) (justify left bottom))) (pin "1") (pin "2") (pin "3"))
(symbol
   (lib_id "PBV3:J2") (at 469.90 190.50 0) (unit 1) (exclude_from_sim no) (in_bom yes) (on_board yes) (dnp no)
   (property "Reference" "J2" (at 429.26 173.80 0) (effects (font (size 1.50 1.50)) (justify left bottom)))
   (property "Value" "XM540-W270-T elbow actuator port" (at 469.90 190.50 0) (effects (font (size 1.50 1.50)) (hide yes)))
   (property "Footprint" "" (at 469.90 190.50 0) (effects (font (size 1.50 1.50)) (hide yes)))
   (property "Datasheet" "https://emanual.robotis.com/docs/en/dxl/x/xm540-w270/" (at 469.90 190.50 0) (effects (font (size 1.50 1.50)) (hide yes)))
   (property "Description" "Same interface control as J1." (at 469.90 190.50 0) (effects (font (size 1.50 1.50)) (hide yes)))
   (property "Status" "PROPOSED - RECEIVED ORIENTATION TEST REQUIRED" (at 469.90 206.20 0) (effects (font (size 1.50 1.50)) (justify bottom)))
   (property "Evidence" "" (at 469.90 190.50 0) (effects (font (size 1.50 1.50)) (hide yes)))
   (property "Display" "XM540-W270-T elbow actuator port" (at 429.26 177.00 0) (effects (font (size 1.50 1.50)) (justify left bottom))) (pin "1") (pin "2") (pin "3"))
(symbol
   (lib_id "PBV3:J3") (at 469.90 304.80 0) (unit 1) (exclude_from_sim no) (in_bom yes) (on_board yes) (dnp no)
   (property "Reference" "J3" (at 429.26 288.10 0) (effects (font (size 1.50 1.50)) (justify left bottom)))
   (property "Value" "XM430-W350-T gripper actuator port" (at 469.90 304.80 0) (effects (font (size 1.50 1.50)) (hide yes)))
   (property "Footprint" "" (at 469.90 304.80 0) (effects (font (size 1.50 1.50)) (hide yes)))
   (property "Datasheet" "https://emanual.robotis.com/docs/en/dxl/x/xm430-w350/" (at 469.90 304.80 0) (effects (font (size 1.50 1.50)) (hide yes)))
   (property "Description" "Exact actuator and gripper mechanical release remain open." (at 469.90 304.80 0) (effects (font (size 1.50 1.50)) (hide yes)))
   (property "Status" "PROPOSED - RECEIVED ORIENTATION TEST REQUIRED" (at 469.90 320.50 0) (effects (font (size 1.50 1.50)) (justify bottom)))
   (property "Evidence" "" (at 469.90 304.80 0) (effects (font (size 1.50 1.50)) (hide yes)))
   (property "Display" "XM430-W350-T gripper actuator port" (at 429.26 291.30 0) (effects (font (size 1.50 1.50)) (justify left bottom))) (pin "1") (pin "2") (pin "3"))
(symbol
   (lib_id "PBV3:JFRAME1") (at 100.33 299.72 0) (unit 1) (exclude_from_sim no) (in_bom yes) (on_board yes) (dnp no)
   (property "Reference" "JFRAME1" (at 54.61 283.02 0) (effects (font (size 1.50 1.50)) (justify left bottom)))
   (property "Value" "Frame/shield bonding interface" (at 100.33 299.72 0) (effects (font (size 1.50 1.50)) (hide yes)))
   (property "Footprint" "" (at 100.33 299.72 0) (effects (font (size 1.50 1.50)) (hide yes)))
   (property "Datasheet" "" (at 100.33 299.72 0) (effects (font (size 1.50 1.50)) (hide yes)))
   (property "Description" "Do not connect frame or shield to 0V/PE until EMC and parallel-path review accepts the implementation." (at 100.33 299.72 0) (effects (font (size 1.50 1.50)) (hide yes)))
   (property "Status" "SELECTION REQUIRED" (at 100.33 315.42 0) (effects (font (size 1.50 1.50)) (justify bottom)))
   (property "Evidence" "" (at 100.33 299.72 0) (effects (font (size 1.50 1.50)) (hide yes)))
   (property "Display" "Frame/shield bonding interface - selection required" (at 54.61 286.22 0) (effects (font (size 1.50 1.50)) (justify left bottom))) (pin "TBD-FRAME") (pin "TBD-SHIELD"))
 (embedded_fonts no))
